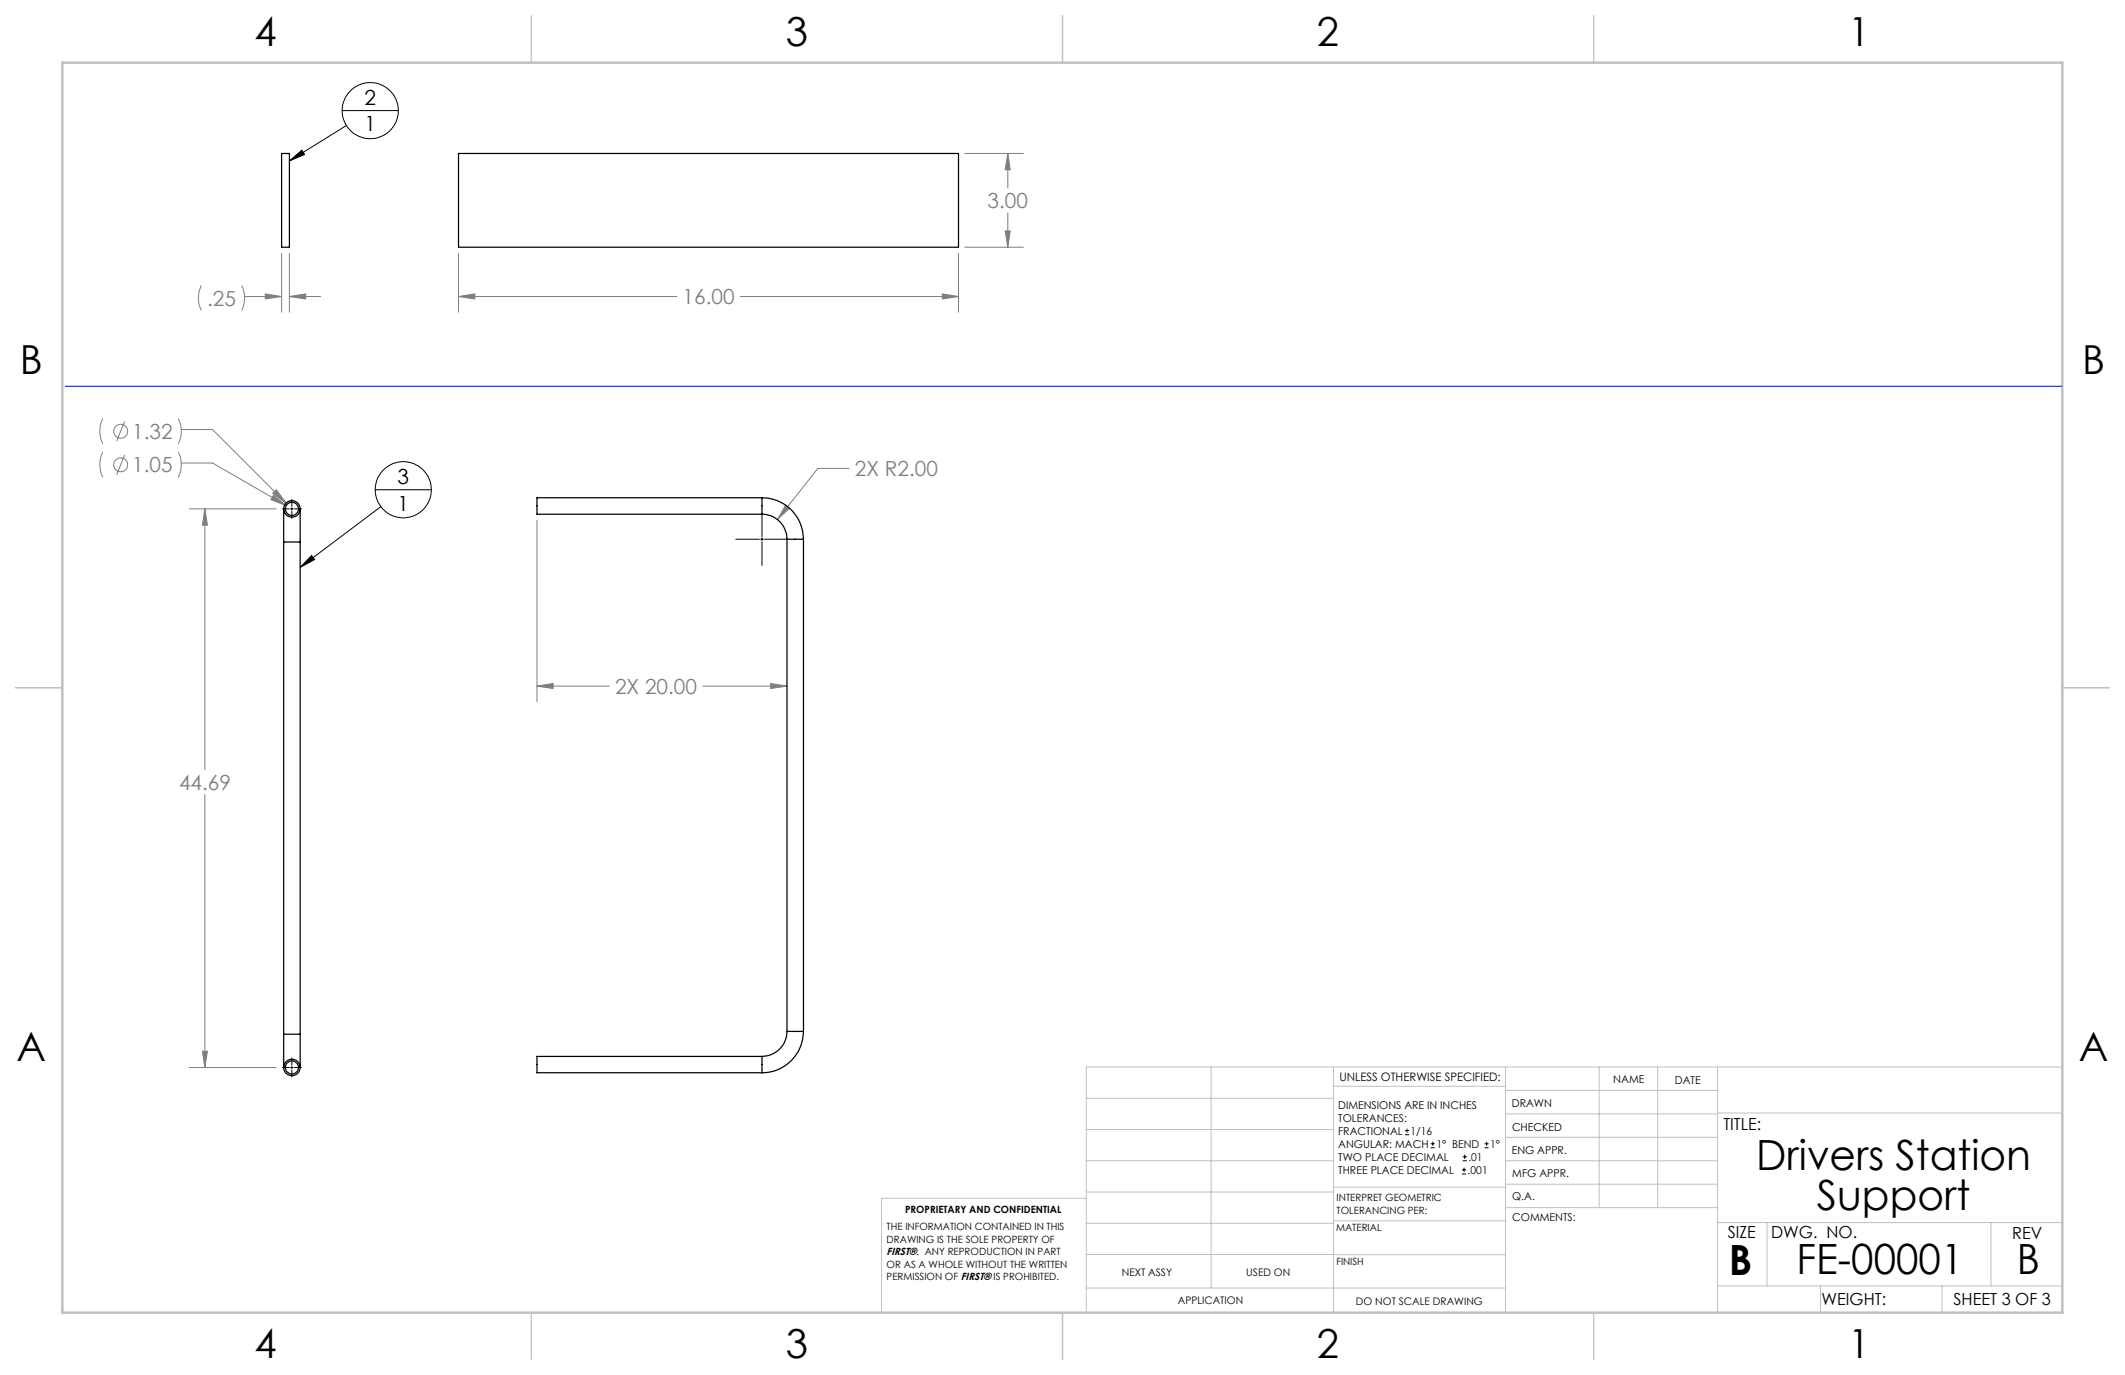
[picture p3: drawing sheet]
<svg xmlns="http://www.w3.org/2000/svg" width="432mm" height="279mm" viewBox="0 0 432 279" stroke-linecap="round" stroke-linejoin="round" font-family="sans-serif">
<g fill="none" stroke="#c0c0c0" stroke-width=".2">
<path d="M246.1 216.8v44.9M271 216.8v49.9M305.9 216.8v49.9M324.9 216.8v28.6M336.8 216.8v28.6M349 216.8v49.9M419.1 216.8h-198.4v49.9M220.7 235.9h50.3M220.7 229.5h50.3M220.7 223.2h50.3M271 220.7h34.9M305.9 231.1h43.1"/>
<path d="M305.9 226.3h43.1M305.9 221.6h43.1M305.9 235.9h43.1M349 226.2h70.1M220.7 248.6h50.3M220.7 242.2h50.3M220.7 254.9h50.3M220.7 243.5h-41.6v23.2M271 255h34.9M271 248.1h35M271 241.2h35M305.9 240.6h43.1"/>
<path d="M306 245.4h43M349 248.4h70.1M359.1 248.4v12.9M404.6 248.4v12.9M220.7 261.7h85.2M349 261.3h70.1M369.9 261.3v5.4M394.6 261.3v5.4"/>
</g>
<path d="M108 3.2v9.5M215.9 3.2v9.5M323.9 3.2v9.5M3.1 139.7h9.6M419.1 139.7h9.5M108 266.7v9.6M215.9 266.7v9.6M323.9 266.7v9.6" fill="none" stroke="#c0c0c0" stroke-width=".25"/>
<path d="M12.7 12.7h406.4v254h-406.4z" fill="none" stroke="#c0c0c0" stroke-width=".5"/>
<g fill="none" stroke="#7f7f7f" stroke-width=".2">
<path d="M196 31.2h12M204.8 31.2l.5 3.3h-1zM204.8 31.2v7M40.9 58a5.6 5.6 0 0 0 0 5.1M49.1 58a5.6 5.6 0 0 1 0 5.1M53.9 59.7l3.3 .6-3.3 .4zM57.2 51.5v11.9M58.8 51.5v11.9M93.2 51.5v11.9M191.5 59.7l3.3 .6-3.3 .4zM194.8 51.5v11.9M196 50.2h12"/>
<path d="M204.3 46.9h1l-.5 3.3zM204.8 43.3v6.9M49.7 60.3h7.5M58.8 60.3l3.3-.6v1zM58.8 60.3h6.4M93.2 60.3l3.3-.6v1zM93.2 60.3h44.3M150.4 60.3h44.4M20.9 85.1a5.7 5.7 0 0 0 0 5.1M20.9 91.9a5.7 5.7 0 0 0 0 5.1M25.3 85.6l-1.6 4M25.3 92.4l-1.6 4.1"/>
<path d="M36.2 85.1a5.7 5.7 0 0 1 0 5.1M36.2 91.9a5.7 5.7 0 0 1 0 5.1M36.8 87.3h6.4l14.9 14.9M36.8 94.1h6.4l15 8.6M172.5 95.2h-6.3l-8.2 10.4M38.5 103.4h17.6M41.6 103.4l.6 3.3h-1.1zM41.6 103.4v53M55.4 100.3l.8-.8 1.9 2.7zM55.6 100.6l2.6 2.1-3.2-1.2zM109.1 105.8v36.8M159.6 102.7l.8 .6-2.4 2.3z"/>
<path d="M109.1 139.4l3.3-.5v1zM109.1 139.4h14.7M142.8 139.4h17.1M156.6 138.9l3.3 .5-3.3 .5zM41.6 161.5v55.4M38.5 216.9h17.6M41.1 213.6h1.1l-.6 3.3z"/>
<circle cx="24.5" cy="87.6" r="1.41"/>
<circle cx="24.5" cy="94.5" r="1.41"/>
</g>
<g fill="none" stroke="#000" stroke-width=".2">
<path d="M58.8 32.7l2.5-2.2 .6 .9zM69.5 22.5h11.4M70.4 25.5l-11.6 7.2M76.2 99.5h11.5M57.4 103.4h1.4M59.1 103.4h.4M59.3 101.5v1.4M59.3 103.2v.4M59.3 103.9v1.4M59.8 103.4h1.4M63.3 112.9l.6 .8-2.9 1.6zM77.4 102.9l-16.4 12.4"/>
<path d="M149.5 109.6h4.8M154.6 109.6h.5M154.8 104.2v4.8M154.8 109.3v.5M154.8 110.1v4.8M155.3 109.6h4.9M57.4 216.9h1.4M59.1 216.9h.4M59.3 215v1.4M59.3 216.6v.6M59.3 217.4v1.4M59.8 216.9h1.4"/>
<circle cx="75.2" cy="22.5" r="5.7"/>
<circle cx="81.9" cy="99.5" r="5.7"/>
</g>
<path d="M13.3 78.5h405.7" fill="none" stroke="#00f" stroke-width=".2"/>
<path d="M63.3 112.9l.6 .8-2.9 1.6zM58.8 32.7l2.5-2.2 .6 .9z" fill="#000"/>
<path d="M109.1 139.4l3.3-.5v1zM156.6 138.9l3.3 .5-3.3 .5zM159.6 102.7l-1.6 2.9 2.4-2.3zM41.1 213.6h1.1l-.6 3.3zM41.6 103.4l.6 3.3h-1.1zM55.4 100.3l2.7 1.9-1.9-2.7zM55.6 100.6l-.6 .9 3.2 1.2zM204.3 46.9h1l-.5 3.3zM204.8 31.2l.5 3.3h-1zM93.2 60.3l3.3-.6v1zM191.5 59.7l3.3 .6-3.3 .4zM53.9 59.7l3.3 .6-3.3 .4zM58.8 60.3l3.3-.6v1z" fill="#7f7f7f"/>
<g fill="none" stroke="#000" stroke-width=".25">
<path d="M57.2 31.2h1.6v19h-1.6zM93.2 31.2h101.6v19h-101.6zM57.6 110.1h3.4M57.6 103.4v113.5M61 103.4v113.5M154.8 104.5a5.1 5.1 0 0 1 5.1 5.1M154.8 101.1a8.4 8.4 0 0 1 8.5 8.5M154.8 101.1h-45.7v3.4h45.7M154.8 101.1v3.4M159.9 109.6h3.4M159.9 109.6v100M163.3 109.6v100"/>
<path d="M57.6 210.1h3.4M154.8 214.7h-45.7v3.3h45.7M154.8 214.7v3.3M159.9 209.6a5.1 5.1 0 0 1-5.1 5.1M159.9 209.6h3.4M163.3 209.6a8.4 8.4 0 0 1-8.5 8.4"/>
<circle cx="59.3" cy="103.4" r="1.33"/>
<circle cx="59.3" cy="103.4" r="1.67"/>
<circle cx="59.3" cy="216.9" r="1.33"/>
<circle cx="59.3" cy="216.9" r="1.67"/>
</g>
<g fill="none" stroke="#000" stroke-width=".2">
<path d="M285.5 230.6h.8M285.5 229.7h.8M285.9 229.3v.9M290.7 233.2h.8M290.7 232.4h.8M291.1 232v.8M297.1 238.5h.8M297.1 237.7h.8M297.2 235.9h.9M297.2 235.1h.9M297.5 237.3v.8M297.6 234.6v.9"/>
<path d="M301.7 233.2h.8M301.7 232.4h.8M302.1 232v.8"/>
</g>
<g font-size="8.5">
<text x="356.9" y="237.7">Drivers Station</text>
<text x="369.2" y="245.8">Support</text>
<text x="351.3" y="259">B</text>
<text x="365" y="258.9">FE-00001</text>
<text x="409.8" y="258.9">B</text>
</g>
<g font-size="8.1">
<text x="51.7" y="9.3">4</text>
<text x="159.7" y="9.3">3</text>
<text x="267.6" y="9.3">2</text>
<text x="375.6" y="9.3">1</text>
<text x="4" y="76">B</text>
<text x="423.1" y="76">B</text>
<text x="3.3" y="215.7">A</text>
<text x="422.4" y="215.7">A</text>
<text x="51.7" y="276">4</text>
<text x="159.7" y="276">3</text>
<text x="267.6" y="276">2</text>
<text x="375.6" y="276">1</text>
</g>
<g font-size="4.2">
<text x="74.1" y="21.3">2</text>
<text x="74.1" y="26.7">1</text>
<text x="80.8" y="98.3">3</text>
<text x="80.8" y="103.8">1</text>
</g>
<g font-size="4.2" fill="#7f7f7f">
<text x="200.7" y="42.3">3.00</text>
<text x="42.1" y="62.1">.25</text>
<text x="138.7" y="61.8">16.00</text>
<text x="26.9" y="89.2">1.32</text>
<text x="26.9" y="96">1.05</text>
<text x="173.7" y="96.7">2X R2.00</text>
<text x="125" y="141">2X 20.00</text>
<text x="36.4" y="160.5">44.69</text>
</g>
<g font-size="3.4">
<text x="350.2" y="229.5">TITLE:</text>
<text x="351.1" y="251.6">SIZE</text>
<text x="359.9" y="251.6">DWG. NO.</text>
<text x="408.9" y="251.7">REV</text>
<text x="370.1" y="265.3">WEIGHT:</text>
<text x="396.9" y="265.2">SHEET 3 OF 3</text>
</g>
<text font-size="2.4" x="272.2" y="219.7">UNLESS OTHERWISE SPECIFIED:</text>
<g font-size="2.2">
<text x="327.8" y="220.1">NAME</text>
<text x="340.3" y="220.2">DATE</text>
<text x="271.9" y="225.3">DIMENSIONS ARE IN INCHES</text>
<text x="271.9" y="227.9">TOLERANCES:</text>
<text x="307.2" y="224.9">DRAWN</text>
<text x="271.9" y="230.6">FRACTIONAL</text>
<text x="271.9" y="233.2">ANGULAR: MACH</text>
<text x="286.6" y="230.6">1/16</text>
<text x="291.9" y="233.2">1° BEND</text>
<text x="302.8" y="233.2">1°</text>
<text x="307.3" y="229.8">CHECKED</text>
<text x="271.9" y="238.5">THREE PLACE DECIMAL</text>
<text x="271.9" y="235.9">TWO PLACE DECIMAL</text>
<text x="298.2" y="238.5">.001</text>
<text x="298.4" y="235.9">.01</text>
<text x="307.2" y="234.5">ENG APPR.</text>
<text x="307.3" y="239.2">MFG APPR.</text>
<text x="307.3" y="243.9">Q.A.</text>
<text x="307.3" y="248.1">COMMENTS:</text>
</g>
<g font-size="2.1">
<text x="180.2" y="255.1">FIRST®. ANY REPRODUCTION IN PART</text>
<text x="227.9" y="259.2">NEXT ASSY</text>
<text x="253.3" y="259.2">USED ON</text>
<text x="239.3" y="265">APPLICATION</text>
<text x="275.5" y="265.1">DO NOT SCALE DRAWING</text>
</g>
<g font-size="2">
<text x="271.6" y="244.1">INTERPRET GEOMETRIC</text>
<text x="180.2" y="250">THE INFORMATION CONTAINED IN THIS</text>
<text x="183.9" y="246.4">PROPRIETARY AND CONFIDENTIAL</text>
<text x="271.5" y="250.2">MATERIAL</text>
<text x="271.6" y="246.6">TOLERANCING PER:</text>
<text x="180.2" y="252.5">DRAWING IS THE SOLE PROPERTY OF</text>
<text x="180.2" y="257.6">OR AS A WHOLE WITHOUT THE WRITTEN</text>
<text x="271.5" y="257">FINISH</text>
<text x="180.2" y="260.1">PERMISSION OF FIRST® IS PROHIBITED.</text>
</g>
</svg>
